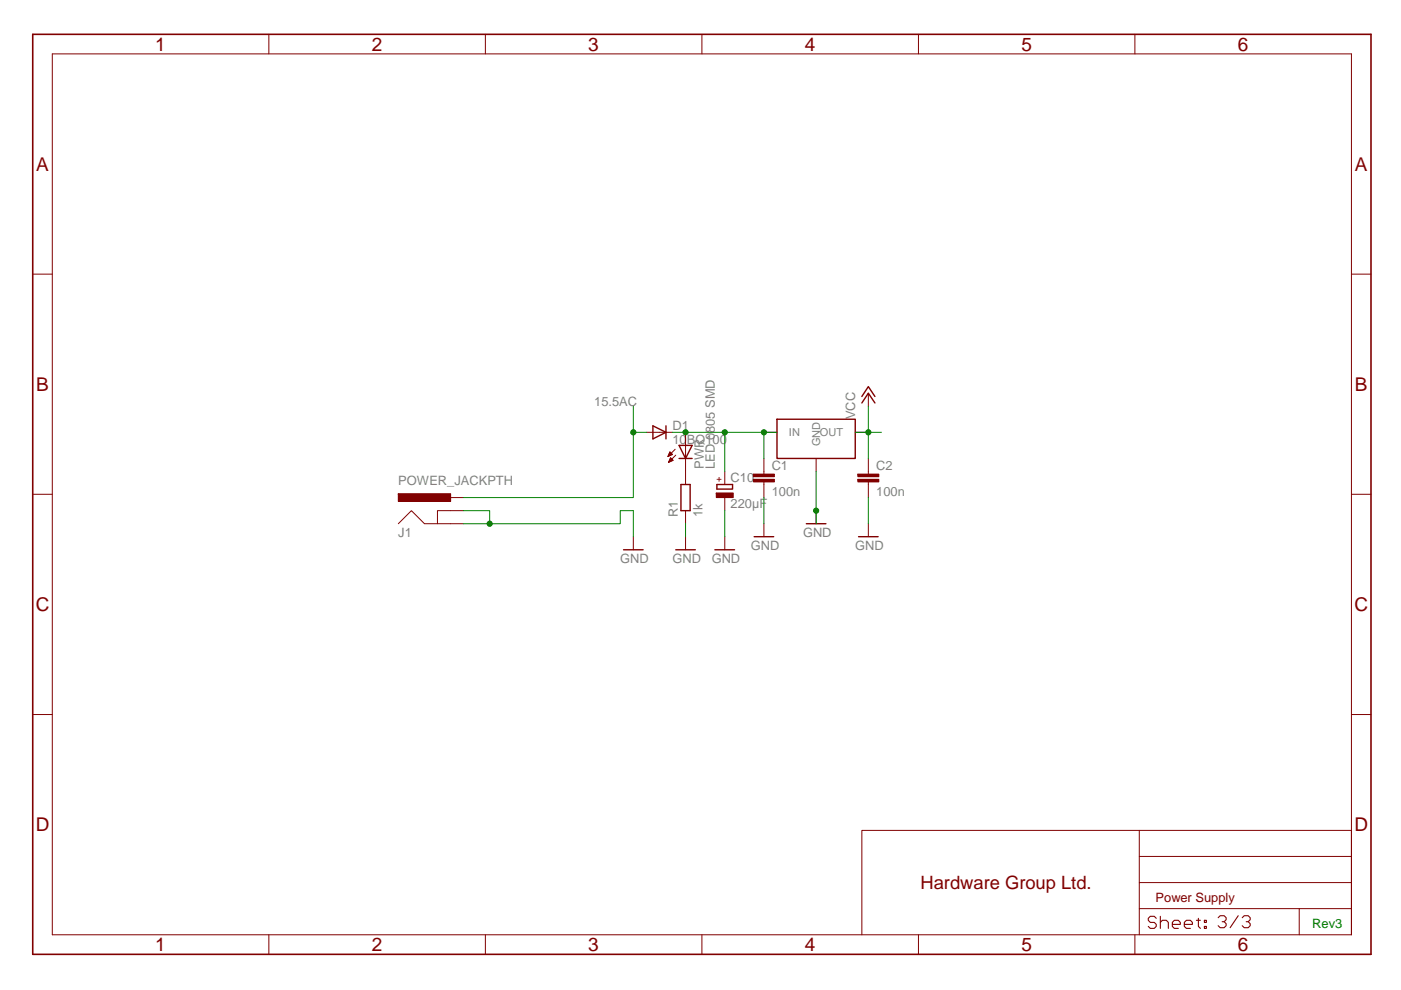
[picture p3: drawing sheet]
<svg xmlns="http://www.w3.org/2000/svg" width="297mm" height="210mm" viewBox="0 0 297 210" stroke-linecap="round" stroke-linejoin="round" font-family="sans-serif">
<g fill="none" stroke="#800000" stroke-width=".21">
<path d="M11.1 11.4h275.4v186.9h-275.4zM57 7.3v4.1M102.9 7.3v4.1M148.8 7.3v4.1M194.7 7.3v4.1M240.6 7.3v4.1M6.9 58.1h4.2M286.5 58.1h4.2M6.9 104.8h4.2M286.5 104.8h4.2M6.9 151.6h4.2M286.5 151.6h4.2"/>
<path d="M241.6 176.1v5.6M57 198.3v4.1M102.9 198.3v4.1M148.8 198.3v4.1M182.7 198.3v-22.2h103.8v22.2M194.7 198.3v4.1M240.6 198.3v4.1M275.5 192.7h-33.9v5.6M286.5 192.7h-11v5.6M286.5 187.2h-44.9v5.5M286.5 181.7h-44.9v5.5"/>
</g>
<g fill="none" stroke="#800000" stroke-width=".23">
<path d="M245.1 194.8l-.4-.4h-.8l-.4 .4v.4l.4 .4h.8l.4 .5v.4l-.4 .4h-.8l-.4-.4M246 195.6l.4-.4h.9l.4 .4v1.3M246 194.4v2.5M248.6 196.1h1.7v-.5l-.5-.4h-.8l-.4 .4v.9l.4 .4h.8M251.1 196.1h1.7v-.5l-.4-.4h-.9l-.4 .4v.9l.4 .4h.9M253.7 195.2h.8M254.1 194.8v1.7l.4 .4M255.4 195.2h.4v.4h-.4zM255.4 196.5h.4v.4h-.4zM258.3 194.6l.4-.4h.8l.5 .4v.5l-.5 .4h-.4M259.5 195.5l.5 .4v.4l-.5 .5h-.8l-.4-.5M262.5 194.2l-1.7 2.6"/>
<path d="M263.4 194.6l.4-.4h.8l.5 .4v.5l-.5 .4h-.4M264.6 195.5l.5 .4v.4l-.5 .5h-.8l-.4-.5"/>
</g>
<path d="M6.9 7.3h283.8v195.1h-283.8z" fill="none" stroke="#800000" stroke-width=".34"/>
<path d="M152 102.8h3.3v.9h-3.3z" fill="none" stroke="#800000" stroke-width=".3"/>
<path d="M151.9 104.6h3.6v.9h-3.6z" fill="#800000"/>
<g fill="none" stroke="#800000" stroke-width=".21">
<path d="M153.7 100v2.8M184.1 83.4v2.8M84.5 111.1l2.7-2.8 2.8 2.8h5.5M95.5 108.3h-2.8v2.8M134.3 113.8v2.8M145.3 113.8v2.8M151.9 104.6h3.6v.9h-3.6zM151.9 104.6h.1M153.7 105.5v2.8M153.7 113.8v2.8M162 111.1v2.7M173 108.3v2.8"/>
<path d="M184.1 111.1v2.7"/>
</g>
<path d="M182.7 85.5l1.4-2.1 1.4 2.1M182.7 84.1l1.4-2.1 1.4 2.1M132.2 116.6h4.2M143.3 116.6h4.1M151.6 116.6h4.1M159.9 113.8h4.1M171 111.1h4.1M182 113.8h4.2" fill="none" stroke="#800000" stroke-width=".3"/>
<path d="M84.5 104.7h11v1.7h-11z" fill="#800000"/>
<path d="M162 100v.6M84.5 104.7h11v1.7h-11zM84.5 104.7h.1M95.5 108.3h2.8M95.5 111.1h2.8M95.5 105.5h2.8M162 102.2v.6" fill="none" stroke="#800000" stroke-width=".21"/>
<path d="M159.7 101.7h4.5v.5h-4.5z" fill="#800000"/>
<path d="M159.7 101.7h4.5v.5h-4.5zM159.7 101.7h.1" fill="none" stroke="#800000" stroke-width=".21"/>
<path d="M159.7 100.6h4.5v.5h-4.5z" fill="#800000"/>
<path d="M162 97.2v2.8M184.1 100v.6M159.7 100.6h4.5v.5h-4.5zM159.7 100.6h.1M162 102.8v2.7M184.1 102.2v.6" fill="none" stroke="#800000" stroke-width=".21"/>
<path d="M181.9 101.7h4.4v.5h-4.4z" fill="#800000"/>
<path d="M181.9 101.7h4.4v.5h-4.4zM181.9 101.7h.1" fill="none" stroke="#800000" stroke-width=".21"/>
<path d="M181.9 100.6h4.4v.5h-4.4z" fill="#800000"/>
<g fill="none" stroke="#800000" stroke-width=".21">
<path d="M137.1 91.7h5.5M141.7 96.7h.2M141.7 96.6h.5M141.8 98h.1M141.8 96.4h.7M141.8 97.9h.3M141.8 96.3h.7M141.9 97.8h.5M141.9 96.2h.4M141.9 97.6h.8M142 96h.2M142 97.5h.6"/>
<path d="M142 95.9h.1M142 95.8l.6 .6-1 .4zM142 97.4h.4M142.1 97.2h.2M142.2 97.1h.1M142.2 97.1l.5 .5-1 .5zM143.1 95.3l-1.5 1.5M143.3 96.5l-1.6 1.6M145.3 91.7v11.1M162 91.7h2.7M173 97.2v2.8M181.3 91.7h2.8"/>
<path d="M184.1 97.2v2.8M145.3 108.3v2.8M181.9 100.6h4.4v.5h-4.4zM181.9 100.6h.1M184.1 102.8v2.7"/>
</g>
<path d="M138.4 90.3l2.8 1.4-2.8 1.4zM141.2 90.3v2.8M144 94.5h2.7l-1.4 2.7zM144 97.2h2.7M164.7 88.9h16.6v8.3h-16.6zM144.4 102.8h1.9v5.5h-1.9z" fill="none" stroke="#800000" stroke-width=".3"/>
<path d="M98.3 111.1h33.2v-2.8h2.8v5.5M98.3 108.3h5.5v2.8M145.3 111.1v2.7M153.7 108.3v5.5" fill="none" stroke="#008000" stroke-width=".21"/>
<circle cx="103.8" cy="111.1" r=".55" fill="#008000"/>
<g fill="none" stroke="#008000" stroke-width=".21">
<path d="M173 100v11.1"/>
<circle cx="103.8" cy="111.1" r=".55"/>
</g>
<circle cx="173" cy="108.3" r=".55" fill="#008000"/>
<g fill="none" stroke="#008000" stroke-width=".21">
<path d="M181.3 91.7h5.6M184.1 91.7v5.5M162 105.5v5.6M184.1 105.5v5.6"/>
<circle cx="173" cy="108.3" r=".55"/>
</g>
<circle cx="184.1" cy="91.7" r=".55" fill="#008000"/>
<g fill="none" stroke="#008000" stroke-width=".21">
<path d="M134.3 86.2v5.5h2.8M134.3 91.7v13.8h-36M184.1 86.2v5.5"/>
<circle cx="184.1" cy="91.7" r=".55"/>
</g>
<circle cx="134.3" cy="91.7" r=".55" fill="#008000"/>
<g fill="none" stroke="#008000" stroke-width=".21">
<path d="M142.6 91.7h11.1M153.7 91.7h11M153.7 91.7v8.3"/>
<circle cx="134.3" cy="91.7" r=".55"/>
</g>
<circle cx="153.7" cy="91.7" r=".55" fill="#008000"/>
<g fill="none" stroke="#008000" stroke-width=".21">
<path d="M162 91.7v5.5"/>
<circle cx="153.7" cy="91.7" r=".55"/>
</g>
<circle cx="162" cy="91.7" r=".55" fill="#008000"/>
<circle cx="162" cy="91.7" r=".55" fill="none" stroke="#008000" stroke-width=".21"/>
<circle cx="145.4" cy="91.7" r=".55" fill="#008000"/>
<circle cx="145.4" cy="91.7" r=".55" fill="none" stroke="#008000" stroke-width=".21"/>
<g font-size="4" fill="#800000">
<text x="32.9" y="10.8">1</text>
<text x="78.8" y="10.8">2</text>
<text x="124.7" y="10.8">3</text>
<text x="170.6" y="10.8">4</text>
<text x="216.6" y="10.8">5</text>
<text x="262.5" y="10.8">6</text>
<text x="7.7" y="36.2">A</text>
<text x="287.3" y="36.2">A</text>
<text x="7.7" y="82.9">B</text>
<text x="287.3" y="82.9">B</text>
<text x="7.6" y="129.6">C</text>
<text x="287.2" y="129.6">C</text>
<text x="7.6" y="176.3">D</text>
<text x="287.2" y="176.3">D</text>
<text x="32.9" y="201.8">1</text>
<text x="78.8" y="201.8">2</text>
<text x="124.7" y="201.8">3</text>
<text x="170.6" y="201.8">4</text>
<text x="216.6" y="201.8">5</text>
<text x="262.5" y="201.8">6</text>
</g>
<text font-size="3.9" fill="#800000" x="195.2" y="188.6">Hardware Group Ltd.</text>
<g font-size="2.7" fill="#808080">
<text x="126" y="86.2">15.5AC</text>
<text x="181.3" y="88.9" transform="rotate(-90 181.3 88.9)">VCC</text>
<text x="142.6" y="94.2">10BQ100</text>
<text x="142.6" y="91.2">D1</text>
<text x="149.2" y="99.4" transform="rotate(-90 149.2 99.4)">PWR</text>
<text x="151.6" y="99.4" transform="rotate(-90 151.6 99.4)">LED 0805 SMD</text>
<text x="163.6" y="99.6">C1</text>
<text x="185.8" y="99.6">C2</text>
<text x="84.5" y="102.8">POWER_JACKPTH</text>
<text x="154.9" y="102.2">C10</text>
<text x="154.9" y="107.8">220µF</text>
<text x="163.6" y="105.1">100n</text>
<text x="185.8" y="105.1">100n</text>
<text x="84.5" y="113.8">J1</text>
<text x="143.7" y="109.7" transform="rotate(-90 143.7 109.7)">R1</text>
<text x="148.9" y="109.7" transform="rotate(-90 148.9 109.7)">1k</text>
<text x="170.3" y="113.8">GND</text>
<text x="131.5" y="119.4">GND</text>
<text x="142.6" y="119.4">GND</text>
<text x="150.9" y="119.4">GND</text>
<text x="159.2" y="116.6">GND</text>
<text x="181.3" y="116.6">GND</text>
</g>
<text font-size="2.7" fill="#800000" x="245" y="191.3">Power Supply</text>
<text font-size="2.7" fill="#008000" x="278.2" y="196.9">Rev3</text>
<g font-size="2.3" fill="#808080">
<text x="167.3" y="92.5">IN</text>
<text x="173.8" y="92.5">OUT</text>
<text x="173.9" y="94.7" transform="rotate(-90 173.9 94.7)">GND</text>
</g>
<text font-size="1.9" fill="#800000" x="153" y="102.3" transform="rotate(-90 153 102.3)">+</text>
</svg>
